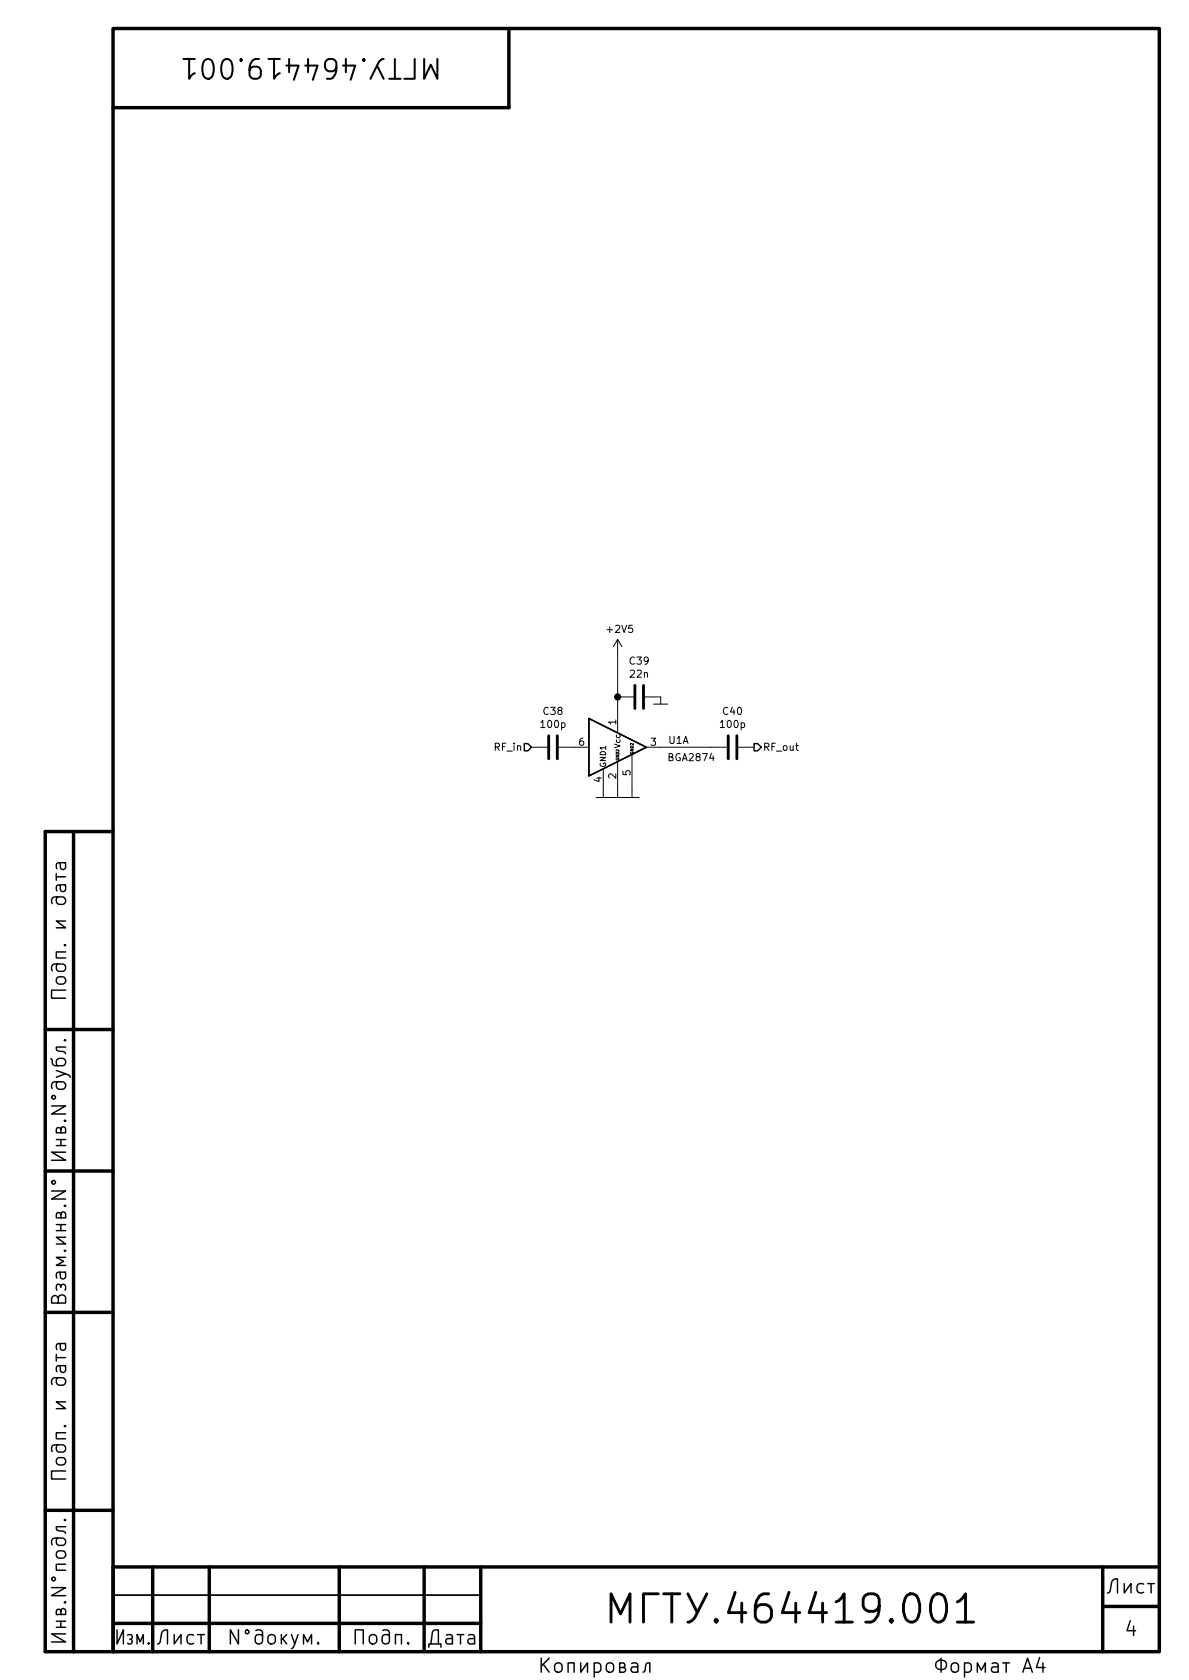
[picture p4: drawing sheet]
<svg xmlns="http://www.w3.org/2000/svg" width="210mm" height="297mm" viewBox="0 0 210 297" stroke-linecap="round" stroke-linejoin="round" font-family="sans-serif">
<g fill="none" stroke="#000" stroke-width=".61">
<path d="M20 5h185v287h-185zM90 5v14h-70M13 147v145M20 147h-12v145h12M8 182h12M8 207h12M8 232h12M8 267h12M27 277v15M37 277v15M60 277v15M75 277v15"/>
<path d="M85 277v15M195 277v15M205 277h-185v15M20 287h65M195 284h10"/>
</g>
<path d="M20 282h65" fill="none" stroke="#000" stroke-width=".3"/>
<g fill="none" stroke="#000" stroke-width=".25">
<path d="M92.7 131.5h.6l.7 .6-.7 .7h-.6zM104.1 127l10.2 5.1-10.2 5.1zM133.3 131.5h.7l.6 .6-.6 .7h-.7zM10 154.4v1.2M10 155h1.6M10.2 158.6a.82 .82 0 0 0-.1 1.1l.3 .2h.7a.68 .68 0 0 0 .5-.7 .68 .68 0 0 0-.5-.6h-1.5l-.3 .1-.2 .4 .1 .7M10.5 156.4l.2 .9a.48 .48 0 0 0 .4 .4 .48 .48 0 0 0 .5-.4l-.1-.9M10.5 152.5l.2 .9a.48 .48 0 0 0 .4 .3 .48 .48 0 0 0 .5-.3l-.1-.9M11.6 156.4h-1.3l-.2 .2-.1 .2 .1 .7M11.6 152.5h-1.3l-.2 .2-.1 .2 .1 .7M10.2 172.8l.9-.1a.67 .67 0 0 1 .5 .7 .67 .67 0 0 1-.5 .6h-.7a.69 .69 0 0 1-.2-1.2zM10.2 170.4a.82 .82 0 0 0-.1 1.1l.3 .2h.7a.67 .67 0 0 0 .5-.6 .67 .67 0 0 0-.5-.7h-1.5l-.3 .2a.79 .79 0 0 0-.1 1"/>
<path d="M11.4 167.1l.1-.1 .1 .1-.1 .1-.1-.1h.2M11.6 175.1h-2.5v1.4h2.5M11.6 168.3h-1.6v1.1h1.6M11.6 162.9h-1.6l1.6 1.1h-1.6M9 187.1l.2 .4v.5l.3 .3 1.6 .1a.67 .67 0 0 0 .5-.6 .67 .67 0 0 0-.5-.7h-.7l-.2 .2a.78 .78 0 0 0 0 1.1M10 189.3l2.2 .8 .2 .4M10.8 199.7l.1-.3 .2-.2 .4 .2 .1 .2v.7h-1.6l.1-.8 .2-.1 .4 .1 .1 .8M11.4 183.9l.1-.1 .1 .1-.1 .2-.1-.2h.2M11.6 185.1h-1.6l.1 .6 1.2 .2 .3 .4M11.6 189.9l-1.6 .6M9.1 210.6h2.5l-2.5 1.4h2.5M9.2 208.8l.3-.1 .2 .1 .1 .3-.1 .2-.2 .1-.3-.1-.1-.2z"/>
<path d="M10 202.6h1.6M10 201.5h1.6M10.8 214.7l.1-.3 .2-.1 .4 .1 .1 .2v.7h-1.6l.1-.8 .2-.1 .4 .1 .1 .8M10.8 201.5v1.1M11.4 213.2l.1-.1 .1 .1-.1 .1-.1-.1h.2M11.6 203.7h-2.5l2.5 1.4h-2.5M10 239.5v1.2M10.1 228.1l-.1-.7 .1-.2 .2-.1 .4 .1 .1 .2 .3-.3 .4 .1 .1 .2-.1 .7M10.3 229.6l.1-.4a.69 .69 0 0 1 1.2 .2v1h-2.5v-.8a.61 .61 0 0 1 .6-.5 .61 .61 0 0 1 .6 .5v.8M10.5 224.9l.2 .3v.6a.48 .48 0 0 0 .4 .3 .48 .48 0 0 0 .5-.3v-.6l-.1-.3M10.5 237.6l.2 .8a.48 .48 0 0 0 .4 .4 .48 .48 0 0 0 .5-.4l-.1-.8M10.8 227.4v.2"/>
<path d="M11.6 224.9h-1.3l-.2 .2-.1 .2 .1 .7M11.6 222.3h-1.6l1.3 .7-1.3 .7h1.6M11.6 237.6h-1.3l-.2 .1-.1 .2 .1 .7M10 240h1.6M10.1 257.9l.3-.2h.7a.67 .67 0 0 1 .5 .7 .67 .67 0 0 1-.5 .6h-.7a.67 .67 0 0 1-.3-1.1zM10.2 255.5a.82 .82 0 0 0-.1 1l.3 .3h.7a.67 .67 0 0 0 .5-.7 .67 .67 0 0 0-.5-.6h-1.5l-.3 .1a.79 .79 0 0 0-.1 1.1M10.2 243.6a.82 .82 0 0 0-.1 1.1l.3 .2h.7a.68 .68 0 0 0 .5-.6 .68 .68 0 0 0-.5-.7h-1.5l-.3 .1-.2 .4 .1 .7M10.5 241.5l.2 .8a.48 .48 0 0 0 .4 .4 .48 .48 0 0 0 .5-.4l-.1-.8M11.4 252.1l.1-.1 .1 .1-.1 .2-.1-.2h.2M11.6 253.3h-1.6v1.1h1.6M11.6 247.9h-1.6l1.6 1.2h-1.6M11.6 241.5h-1.3l-.2 .1-.1 .2 .1 .7"/>
<path d="M10.2 274.3l.9-.1a.67 .67 0 0 1 .5 .7 .67 .67 0 0 1-.5 .6h-.7a.69 .69 0 0 1-.2-1.2zM10.2 271.9a.82 .82 0 0 0-.1 1.1l.3 .2h.7a.67 .67 0 0 0 .5-.6 .67 .67 0 0 0-.5-.7h-1.5l-.3 .2a.79 .79 0 0 0-.1 1M11.4 268.7l.1-.1 .1 .1-.1 .2-.1-.2h.2M11.6 269.9h-1.6l.1 .6 1.2 .2 .3 .4M11.6 260.1h-2.5v1.4h2.5M198.8 280v1.6l1.2-1.6v1.6M202.9 280h1.2M203.6 280v1.6M10 287.7h1.6M10 286.7h1.6M10.8 284.9l.1-.4 .2-.1 .4 .1 .1 .2v.8h-1.6l.1-.9 .2-.1 .4 .1 .1 .9M10.8 286.7v1"/>
<path d="M11.4 283.3l.1-.1 .1 .1-.1 .1-.1-.1h.2M11.6 288.9h-2.5l2.5 1.4h-2.5M20.7 288.2v2.5l1.1-2.5v2.5M22.6 289.1l.1-.1 .6 .1 .1 .4-.3 .3a.45 .45 0 0 1 .3 .4 .45 .45 0 0 1-.3 .5l-.5-.2M24.2 290.7v-1.7l.6 1.3 .5-1.3v1.7M26.3 290.4v.3l-.1-.2 .1-.1v.3M27.8 290.7l.4-.2 .1-.2 .2-1.4a.86 .86 0 0 1 1.1-.7v2.5M30.8 289v1.7l1.2-1.7v1.7M34.2 289.1a.82 .82 0 0 0-1 .1l-.1 .3 .1 .9 .3 .3 .7-.2M35 289h1.1M35.6 289v1.7M42.2 288.2v2.5l-1.5-2.5v2.5"/>
<path d="M43.5 288.3l.2-.1 .2 .1 .2 .2-.2 .3-.2 .1-.2-.1-.1-.3zM45.2 288.3a.79 .79 0 0 1 1.1 .1l.1 .3v1.5a.67 .67 0 0 1-.6 .5 .67 .67 0 0 1-.7-.5l.1-1a.82 .82 0 0 1 1.1-.1l.1 .1M51.5 289l.6 1.7M52.7 289l-.8 2.2-.4 .3M53.7 290.7v-1.7l.7 1.3 .7-1.3v1.7M56.3 290.4l.1 .1-.1 .2-.1-.2 .1-.1v.3M62.8 290.7v-2.5h1.4v2.5M65.6 289.1a.7 .7 0 0 1 1 .4v.7a.68 .68 0 0 1-.6 .5 .68 .68 0 0 1-.7-.5v-.7zM67.7 288.3l.7-.1 .4 .2 .1 1.8a.67 .67 0 0 1-.7 .5 .67 .67 0 0 1-.6-.5v-.7l.1-.3a.78 .78 0 0 1 1.2 0M69.9 290.7v-1.7h1.1v1.7M72.2 290.4l.1 .1-.1 .2-.1-.2 .1-.1v.3M75.8 291.2v-.5h2.2v.5"/>
<path d="M76.2 290.7l.3-2 .1-.3 .3-.2h.6v2.5M78.9 289.1l.3-.1 .7 .1 .1 .3v1.3M80 289.6l-.8 .1a.48 .48 0 0 0-.4 .5 .48 .48 0 0 0 .4 .5l.8-.2M80.8 289h1.2M81.4 289v1.7M82.9 289.1l.2-.1 .7 .1 .1 .3v1.3M83.9 289.6l-.8 .1a.48 .48 0 0 0-.4 .5 .48 .48 0 0 0 .4 .5l.8-.2M95.7 293.2v2.5M96.1 294.2l1 1.5M97.1 293.2l-1.4 1.4M98.2 294.2a.69 .69 0 0 1 1.2 .3v.7a.68 .68 0 0 1-.7 .5 .68 .68 0 0 1-.6-.5v-.7zM100.5 295.7v-1.7h1v1.7"/>
<path d="M102.7 294v1.7l1.2-1.7v1.7M105.1 294.1a.82 .82 0 0 1 1 .1l.1 .3-.1 .9-.3 .3-.7-.2M105.1 294v2.5M107.3 294.2a.69 .69 0 0 1 1.2 .3v.7a.67 .67 0 0 1-.6 .5 .67 .67 0 0 1-.7-.5zM109.6 294.8l.8-.1 .1-.2-.1-.4-.8-.1v1.7h.7l.2-.2 .1-.3-.1-.2-.3-.2M111.7 294.1l.2-.1 .7 .1 .2 .3v1.3M112.8 294.6l-.3 .1h-.6a.48 .48 0 0 0-.3 .5 .48 .48 0 0 0 .3 .5h.6l.3-.2M113.7 295.7l.3-.2 .2-1.1 .1-.3 .3-.1h.3v1.7M170.6 294.1a.79 .79 0 0 1 1.2 .4v.7l-.2 .2a.79 .79 0 0 1-1 .1M172.8 295.7v-1.7l.7 1.3 .7-1.3v1.7M175.4 294.1l.3-.1 .7 .1 .1 .3v1.3M176.5 294.6l-.8 .1a.48 .48 0 0 0-.4 .5 .48 .48 0 0 0 .4 .5l.8-.2"/>
<path d="M177.3 294h1.2M177.9 294v1.7M180.9 295.7l.8-2.5 .8 2.5M181.1 295h1.2M183.8 293.1l-.5 1.7h1.5M184.4 294v1.7M195.8 281.6l.4-.1 .1-.2 .2-1.4a.86 .86 0 0 1 1.1-.7v2.4M202.2 280.1a.82 .82 0 0 0-1 .1l-.1 .3 .1 .9 .3 .2 .7-.1"/>
</g>
<g fill="none" stroke="#000" stroke-width=".51">
<path d="M97 130.1v4M98.6 130.1v4M112.3 121.2v4.1M113.8 121.2v4.1M128.8 130.1v4M130.3 130.1v4M108.1 286.8v-5l1.6 3.6 1.7-3.6v5M116.4 281.8h-2.6v5M117.3 281.8h2.9M160.2 282.3a1.2 1.2 0 0 1 1.3-.5 1.2 1.2 0 0 1 .9 .9 3.8 3.8 0 0 1-.5 3.8 1.17 1.17 0 0 1-1.9-.7 4.2 4.2 0 0 1 .2-3.5zM165 282.3a1.2 1.2 0 0 1 1.2-.5 1.2 1.2 0 0 1 1 .9 3.9 3.9 0 0 1-.5 3.8 1.17 1.17 0 0 1-1.9-.7 4.3 4.3 0 0 1 .2-3.5zM169.3 283.2l.5-.2 .9-1.2v5"/>
<path d="M169.3 286.8h2.9"/>
</g>
<path d="M32.4 10.4h2M33.5 10.4v3.5l.6-.8 .3-.2M36.1 10.8a.84 .84 0 0 1 .9-.4 .84 .84 0 0 1 .6 .7 2.67 2.67 0 0 1-.3 2.7 .83 .83 0 0 1-1.4-.5 3.1 3.1 0 0 1 .2-2.5zM39.4 10.8a.86 .86 0 0 1 .9-.4 .86 .86 0 0 1 .7 .7 2.75 2.75 0 0 1-.4 2.7 .81 .81 0 0 1-1.3-.5 3 3 0 0 1 .1-2.5zM68.8 13.9h2M73.3 10.4v3.5h-1.8M75 10.4v3.5l1.2-2.5 1.1 2.5v-3.5" fill="none" stroke="#000" stroke-width=".36"/>
<g fill="none" stroke="#000" stroke-width=".18">
<path d="M109.2 113.1v16.5M109.2 113.1l-.7 1.2M109.2 113.1l.8 1.2M94 132.1h2.8M98.8 132.1h5.3M106.7 135.9v5.1M109.2 134.7v6.3M109.2 123.2h2.8M111.8 133.5v7.5M114 123.2h2.8v1.3M114.3 132.1h14.2M115.6 124.5h2.5"/>
<path d="M130.6 132.1h2.7M105.4 141h7.6"/>
</g>
<circle cx="109.2" cy="123.2" r=".51" fill="#000" stroke="#000" stroke-width=".25"/>
<text font-size="7" x="120.6" y="287">.464419.001</text>
<text font-size="4.9" x="68.6" y="10.3" transform="rotate(-180 68.6 10.3)">.464419.001</text>
<g font-size="3.5">
<text x="11.7" y="197.4" transform="rotate(-90 11.7 197.4)">.N°.</text>
<text x="11.7" y="222.4" transform="rotate(-90 11.7 222.4)">..N°</text>
<text x="11.7" y="282.4" transform="rotate(-90 11.7 282.4)">.N°.</text>
<text x="23.1" y="290.8">.</text>
<text x="46.1" y="290.8">N°.</text>
<text x="199" y="289.3">4</text>
<text x="166" y="295.8">A4</text>
</g>
<g font-size="1.8">
<text x="107.5" y="111.9">+2V5</text>
<text x="111.4" y="117.5">C39</text>
<text x="111.5" y="119.8">22n</text>
<text x="95.8" y="128.7">100p</text>
<text x="96.2" y="126.4">C38</text>
<text x="102.4" y="131.9">6</text>
<text x="109" y="128.2" transform="rotate(-90 109 128.2)">1</text>
<text x="115.1" y="131.9">3</text>
<text x="118.2" y="131.5">U1A</text>
<text x="127.5" y="128.7">100p</text>
<text x="127.9" y="126.4">C40</text>
<text x="87.6" y="132.8">RF_in</text>
<text x="109" y="137.7" transform="rotate(-90 109 137.7)">2</text>
<text x="111.5" y="137.1" transform="rotate(-90 111.5 137.1)">5</text>
<text x="118.3" y="134.6">BGA2874</text>
<text x="134.9" y="132.8">RF_out</text>
<text x="106.4" y="138.3" transform="rotate(-90 106.4 138.3)">4</text>
</g>
<g font-size="1.4">
<text x="107.2" y="135.8" transform="rotate(-90 107.2 135.8)">GND1</text>
<text x="109.7" y="132.2" transform="rotate(-90 109.7 132.2)">Vcc</text>
</g>
<g font-size=".7">
<text x="109.5" y="134.5" transform="rotate(-90 109.5 134.5)">GND2</text>
<text x="112" y="133.4" transform="rotate(-90 112 133.4)">GND2</text>
</g>
</svg>
